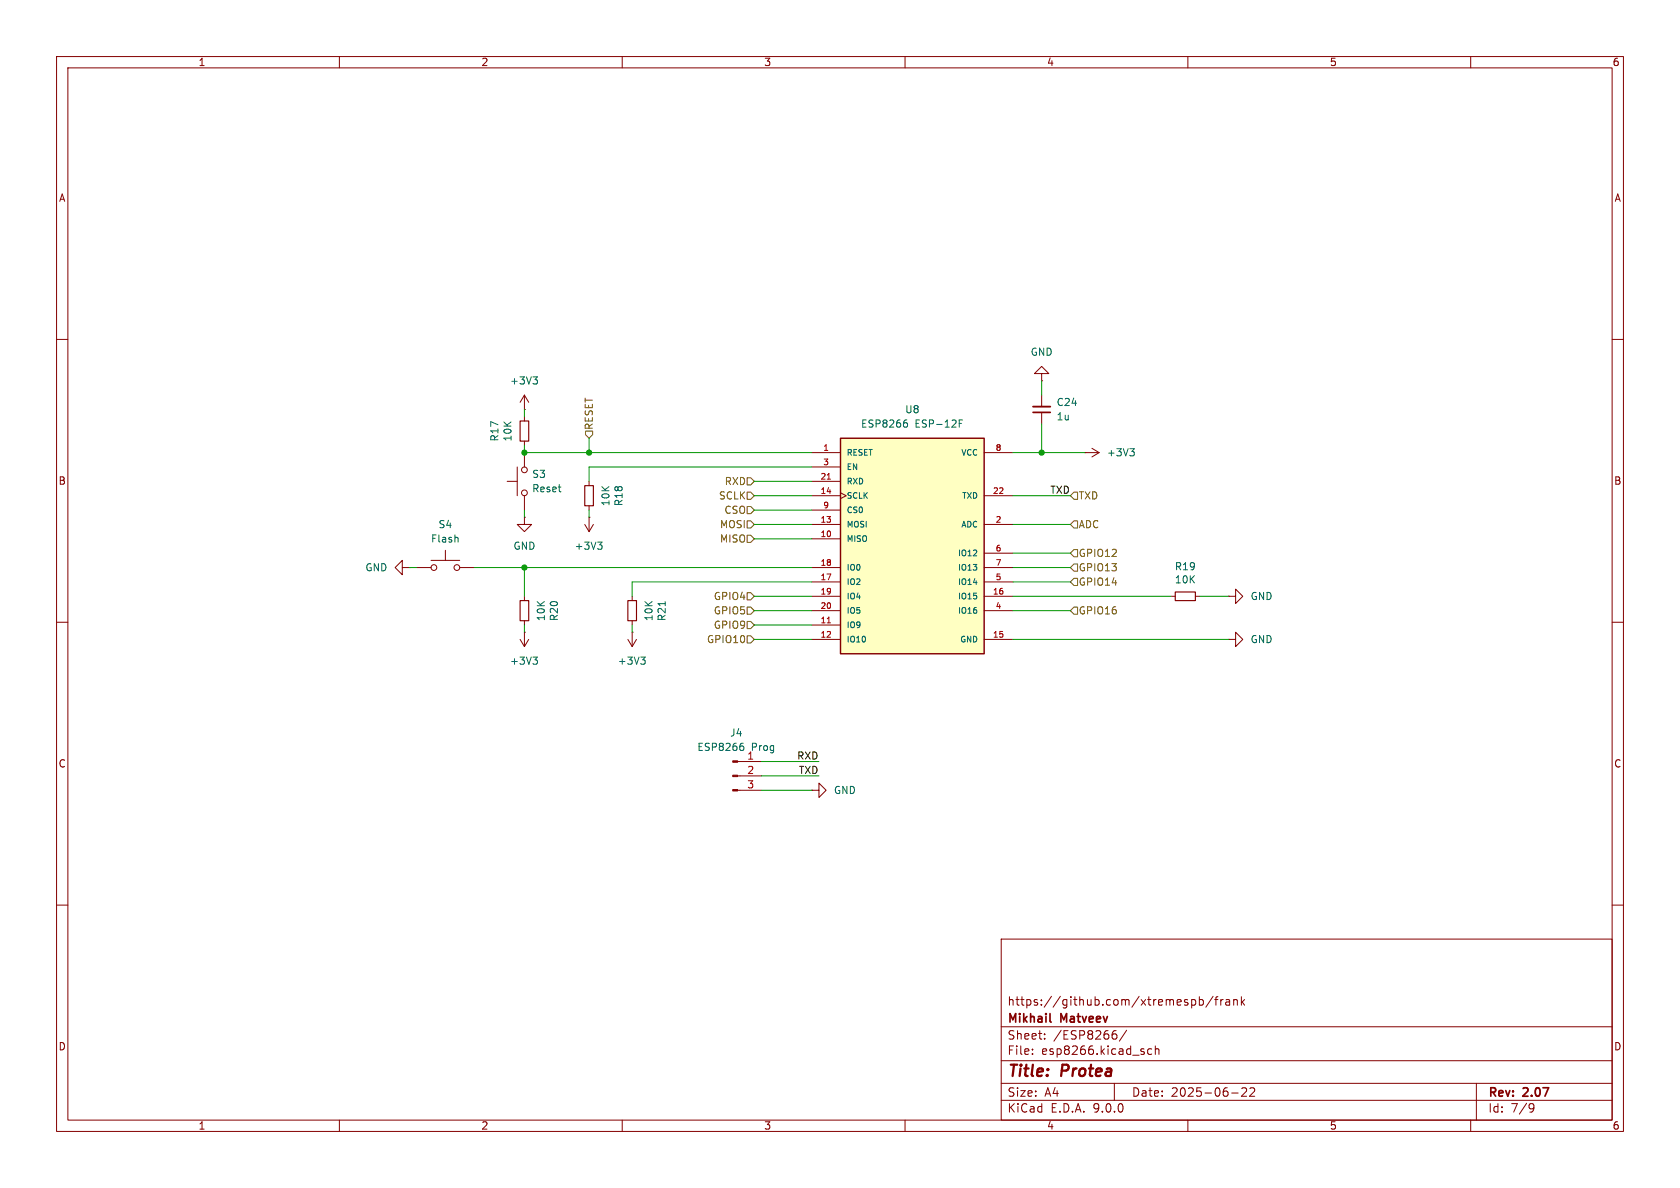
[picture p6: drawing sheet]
<svg xmlns="http://www.w3.org/2000/svg" width="297mm" height="210mm" viewBox="0 0 297 210" stroke-linecap="round" stroke-linejoin="round" font-family="sans-serif">
<g fill="none" stroke="#840000" stroke-width=".18">
<path d="M10 10h277v190h-277zM12 12h273v186h-273zM60 10v2M110 10v2M160 10v2M210 10v2M260 10v2M10 60h2M285 60h2M10 110h2M285 110h2M10 160h2"/>
<path d="M177 166h108v32h-108zM210.7 176.8l.4-.1 .3 .3v.4l-.2 .2h-.5M212 176.8l.5-.1 .2 .3v.4l-.1 .2h-.6M212 176.2v1.5M214.5 176.1l-1.3 2M214.7 176.7h.6M215.3 176.2l-.3 .2v1.3M215.8 176.7v1M216.2 176.7l-.2 .1-.2 .2M216.7 176.8h.6l.1 .9M217.4 177.1h-.5a.29 .29 0 0 0-.2 .3 .29 .29 0 0 0 .2 .3l.5-.1M218.1 176.8l.2-.1 .4 .1v.9"/>
<path d="M218.1 176.7v1M219.5 176.2v1.5M219.6 177.1l.4 .6M220 176.7l-.5 .6M285 160h2M60 198v2M110 198v2M160 198v2M177 194.5h108M177 191.5h108M177 187.5h108M177 181.5h108"/>
<path d="M182.5 186.3v.1M182.5 185.5v.1M184.7 183.6v.1M184.7 182.8v.1M196.9 182.8h.4l.2 .3-.1 .5-.5 .1M197 191.5v3M197.3 182.2l-.4 .1M199.2 182.1l-1.3 2M203.6 185.5l-.4-.1-.3 .3v.4l.1 .2h.6M204.2 185.5l.3-.1 .3 .1 .1 .9M204.2 184.9v1.5M210 198v2"/>
<path d="M217.7 193.2h1.2M219.5 192.4l.6-.1 .2 .1 .1 .3-.9 1.1h.9M221 192.4l.5-.1 .2 .1 .1 .3-.9 1.1h.9M260 198v2M261 191.5v6.5M270.6 195.1l.5 .1a.99 .99 0 0 1-.4 1.4h-.2M271.2 195.7l-.3 .3h-.3"/>
</g>
<path d="M185.6 180.5l.2 .2" fill="none" stroke="#840000" stroke-width=".3"/>
<path d="M148.6 77.5h25.4v38.1h-25.4z" fill="#ffffc2"/>
<path d="M148.6 77.5h25.4v38.1h-25.4z" fill="none" stroke="#840000" stroke-width=".25"/>
<g fill="none" stroke="#840000" stroke-width=".18">
<path d="M92.7 72.4h.1M92.7 69.9l-.8 1.2M92.7 69.9l.8 1.2M92.7 69.9v2.5M92.7 73.7v.7M92.7 78v.7M184.1 66h1.3l-1.3-1.2-1.2 1.2h1.2v1.3M184.1 67.3h.1M184.1 69.9v2M184.1 72.9v2M193 79.2l1.3 .8M76.2 99.1h5.1"/>
<path d="M78.7 97.3v1.8M89.7 85.1h1.7M91.4 82.6v5M92.7 91.4v1.3h1.3l-1.3 1.3-1.3-1.3h1.3M92.7 91.4h.1M92.7 80v2.6M92.7 87.6v2.6M103.4 92.7l.7 1.3M104.1 91.4h.1M104.1 85.1v.8M104.1 89.4v.8M104.1 91.4v2.6"/>
<path d="M104.9 92.7l-.8 1.3M143.5 80h5.1M143.5 82.6h5.1M143.5 85.1h5.1M143.5 87.6h5.1M143.5 90.2h5.1M143.5 92.7h5.1M143.5 95.3h5.1M148.6 87.1l1 .5-1 .5M174 80h5.1M174 87.6h5.1M174 92.7h5.1"/>
<path d="M174 97.8h5.1M191.8 80h.1M191.8 80h2.5M194.3 80l-1.3 .8M71.1 100.3v-1.2l-1.3 1.2 1.3 1.3v-1.3h1.3M72.4 100.3h.1M73.7 100.3h2.5M81.3 100.3h2.5M91.9 113l.8 1.3M92.7 111.8h.1M92.7 105.4v.8M92.7 109.7v.8"/>
<path d="M92.7 111.8v2.5M93.5 113l-.8 1.3M111 113l.8 1.3M111.8 111.8h.1M111.8 105.4v.8M111.8 109.7v.8M111.8 111.8v2.5M112.5 113l-.7 1.3M143.5 100.3h5.1M143.5 102.9h5.1M143.5 105.4h5.1M143.5 108h5.1"/>
<path d="M143.5 110.5h5.1M143.5 113h5.1M174 100.3h5.1M174 102.9h5.1M174 105.4h5.1M174 108h5.1M174 113h5.1M207 105.4h.8M211.3 105.4h.8M217.2 105.4h1.2v-1.3l1.3 1.3-1.3 1.3v-1.3M217.2 105.4h.1M217.2 113h1.2v-1.2l1.3 1.2-1.3 1.3v-1.3"/>
<path d="M217.2 113h.1M130.4 134.6h4.2M130.4 137.2h4.2M130.4 139.7h4.2M143.5 139.7h1.3v-1.3l1.2 1.3-1.2 1.3v-1.3M143.5 139.7h.1"/>
<circle cx="92.7" cy="87.1" r=".51"/>
<circle cx="92.7" cy="83.1" r=".51"/>
<circle cx="76.7" cy="100.3" r=".51"/>
<circle cx="80.8" cy="100.3" r=".51"/>
</g>
<path d="M146.2 84.7h.6M146.2 110.1h.6" fill="none" stroke="#a90000" stroke-width=".18"/>
<g fill="none" stroke="#006464" stroke-width=".18">
<path d="M94.2 66.6h.8l-.4 .5M94.8 67.1l.2 .2v.3l-.2 .3M160 74.7h.2l.2 .3v.4l-.4 .1M160.1 74.2h.2M169.6 74.8h.4M170.2 74.2h-.6v1.3M199.7 79.3h.8l-.4 .5M200.3 79.8l.2 .2v.3l-.2 .3M80.9 95l.1 .8M105.7 95.8h.7l-.4 .5M106.2 96.3l.2 .3v.3l-.2 .2M94.2 116.1h.8l-.4 .5"/>
<path d="M94.8 116.6l.2 .3v.3l-.2 .2M113.3 116.1h.8l-.5 .5M113.8 116.6l.3 .3v.3l-.3 .2M117.6 106.3v.8M131 131.9h.3l.2 .2-.1 .4-.4 .2M131.1 131.4h.3"/>
</g>
<path d="M91.9 74.4h1.6v3.6h-1.6zM103.4 85.9h1.5v3.5h-1.5zM91.9 106.2h1.6v3.5h-1.6zM111 106.2h1.5v3.5h-1.5zM207.8 104.6h3.5v1.6h-3.5z" fill="none" stroke="#840000" stroke-width=".2"/>
<path d="M182.6 72.9h3.1" fill="none" stroke="#840000" stroke-width=".3"/>
<path d="M182.6 71.9h3.1" fill="none" stroke="#840000" stroke-width=".33"/>
<g fill="#840000" stroke="#840000" stroke-width=".18">
<path d="M129.5 134.5h.9v.2h-.9z"/>
<path d="M129.5 137h.9v.3h-.9z"/>
<path d="M129.5 139.6h.9v.2h-.9z"/>
</g>
<g fill="none" stroke="#725600" stroke-width=".18">
<path d="M103.5 76.2h1.3v.6l-.7 .7-.6-.7zM132.1 92.1h.6l.6 .6-.6 .6h-.6zM132.1 84.5h.6l.6 .6-.6 .6h-.6zM132.1 87h.6l.6 .6-.6 .7h-.6zM132.1 89.5h.6l.6 .7-.6 .6h-.6zM132.1 94.6h.6l.6 .7-.6 .6h-.6zM189.2 92.7l.7-.6h.6v1.2h-.6zM189.2 87.6l.7-.6h.6v1.3h-.6zM189.9 97.2h.6v1.2h-.6l-.7-.6zM189.9 99.7h.6v1.3h-.6l-.7-.7zM132.1 104.8h.6l.6 .6-.6 .6h-.6zM132.1 109.9h.6l.6 .6-.6 .6h-.6z"/>
<path d="M132.1 107.3h.6l.6 .7-.6 .6h-.6zM132.1 112.4h.6l.6 .6-.6 .7h-.6zM189.2 102.9l.7-.7h.6v1.3h-.6zM189.9 107.3h.6v1.3h-.6l-.7-.6z"/>
</g>
<g fill="none" stroke="#009600" stroke-width=".18">
<path d="M92.7 78.7v1.3h50.8M92.7 72.4v1.3M104.1 77.5v2.5M184.1 67.3v2.6M184.1 74.9v5.1M92.7 90.2v1.2M104.1 90.2v1.2M133.3 87.6h10.2M133.3 92.7h10.2M133.3 90.2h10.2M133.3 85.1h10.2M133.3 95.3h10.2"/>
<path d="M143.5 82.6h-39.4v2.5M179.1 97.8h10.1M179.1 80h12.7M179.1 87.6h10.1M179.1 92.7h10.1M72.4 100.3h1.3M83.8 100.3h59.7M92.7 100.3v5.1M92.7 110.5v1.3M111.8 110.5v1.3M133.3 113h10.2M133.3 108h10.2"/>
<path d="M133.3 110.5h10.2M133.3 105.4h10.2M143.5 102.9h-31.7v2.5M179.1 113h38.1M179.1 102.9h10.1M179.1 108h10.1M179.1 105.4h27.9M179.1 100.3h10.1M212.1 105.4h5.1M134.6 134.6h10.2M134.6 139.7h8.9M134.6 137.2h10.2"/>
</g>
<g fill="#009600" stroke="#009600" stroke-width=".18">
<circle cx="92.7" cy="100.3" r=".46"/>
<circle cx="184.1" cy="80" r=".46"/>
<circle cx="92.7" cy="80" r=".46"/>
<circle cx="104.1" cy="80" r=".46"/>
</g>
<g font-size="2.8" fill="#840000">
<text x="178" y="190.9">Title:</text>
<text x="187.7" y="190.9">Protea</text>
</g>
<g font-size="2.1" fill="#840000">
<text x="178" y="178">https://github.com/xtremespb/frank</text>
<text x="178" y="184">Sheet:</text>
<text x="178" y="181.2">Mikhail</text>
<text x="186.2" y="184">/ESP8266/</text>
<text x="187.6" y="181.2">Matveev</text>
<text x="178" y="186.7">File:</text>
<text x="184.1" y="186.7">esp8266.kicad_sch</text>
<text x="178" y="196.9">KiCad</text>
<text x="178" y="194.1">Size:</text>
<text x="184.7" y="194.1">A4</text>
<text x="185.7" y="196.9">E.D.A.</text>
<text x="193.3" y="196.9">9.0.0</text>
<text x="200" y="194.1">Date:</text>
<text x="207" y="194.1">2025-06-22</text>
<text x="263" y="194.3">Rev:</text>
<text x="263" y="196.9">Id:</text>
<text x="267.1" y="196.9">7/9</text>
<text x="269.4" y="194.3">2.07</text>
</g>
<g font-size="1.8" fill="#840000">
<text x="35" y="11.9">1</text>
<text x="85" y="11.9">2</text>
<text x="135" y="11.9">3</text>
<text x="185" y="11.9">4</text>
<text x="235" y="11.9">5</text>
<text x="285" y="11.9">6</text>
<text x="10.3" y="35.9">A</text>
<text x="285.3" y="35.9">A</text>
<text x="10.3" y="85.9">B</text>
<text x="285.3" y="85.9">B</text>
<text x="10.3" y="135.9">C</text>
<text x="285.3" y="135.9">C</text>
<text x="10.3" y="185.9">D</text>
<text x="285.3" y="185.9">D</text>
<text x="35" y="199.9">1</text>
<text x="85" y="199.9">2</text>
<text x="135" y="199.9">3</text>
<text x="185" y="199.9">4</text>
<text x="235" y="199.9">5</text>
<text x="285" y="199.9">6</text>
</g>
<g font-size="1.8" fill="#006464">
<text x="182.1" y="63.1">GND</text>
<text x="90.1" y="68.2">+3V3</text>
<text x="186.7" y="72">C24</text>
<text x="152.1" y="75.8">ESP8266</text>
<text x="159.9" y="73.3">U8</text>
<text x="161.8" y="75.8">ESP-12F</text>
<text x="186.7" y="74.5">1u</text>
<text x="88.3" y="78.1" transform="rotate(-90 88.3 78.1)">R17</text>
<text x="90.6" y="78.1" transform="rotate(-90 90.6 78.1)">10K</text>
<text x="195.6" y="80.9">+3V3</text>
<text x="94" y="84.7">S3</text>
<text x="94" y="87.2">Reset</text>
<text x="107.9" y="89.6" transform="rotate(-90 107.9 89.6)">10K</text>
<text x="110.3" y="89.6" transform="rotate(-90 110.3 89.6)">R18</text>
<text x="77.4" y="93.6">S4</text>
<text x="64.5" y="101.2">GND</text>
<text x="76.1" y="96.1">Flash</text>
<text x="90.7" y="97.4">GND</text>
<text x="101.5" y="97.4">+3V3</text>
<text x="207.6" y="101">R19</text>
<text x="207.6" y="103.3">10K</text>
<text x="221" y="106.3">GND</text>
<text x="96.5" y="109.9" transform="rotate(-90 96.5 109.9)">10K</text>
<text x="98.8" y="109.9" transform="rotate(-90 98.8 109.9)">R20</text>
<text x="115.6" y="109.9" transform="rotate(-90 115.6 109.9)">10K</text>
<text x="117.9" y="109.9" transform="rotate(-90 117.9 109.9)">R21</text>
<text x="221" y="113.9">GND</text>
<text x="90.1" y="117.7">+3V3</text>
<text x="109.1" y="117.7">+3V3</text>
<text x="129" y="130.4">J4</text>
<text x="123.2" y="132.9">ESP8266</text>
<text x="132.8" y="132.9">Prog</text>
<text x="147.3" y="140.6">GND</text>
</g>
<g font-size="1.8" fill="#725600">
<text x="105" y="76.1" transform="rotate(-90 105 76.1)">RESET</text>
<text x="127" y="88.5">SCLK</text>
<text x="128" y="86">RXD</text>
<text x="190.6" y="88.5">TXD</text>
<text x="127.2" y="93.6">MOSI</text>
<text x="128" y="91">CSO</text>
<text x="190.6" y="93.6">ADC</text>
<text x="127.2" y="96.1">MISO</text>
<text x="190.6" y="98.7">GPIO12</text>
<text x="190.6" y="101.2">GPIO13</text>
<text x="126.1" y="106.3">GPIO4</text>
<text x="190.6" y="103.7">GPIO14</text>
<text x="124.9" y="113.9">GPIO10</text>
<text x="126.1" y="111.4">GPIO9</text>
<text x="126.1" y="108.8">GPIO5</text>
<text x="190.6" y="108.8">GPIO16</text>
</g>
<g font-size="1.8" fill="#0f0f0f">
<text x="185.6" y="87.4">TXD</text>
<text x="140.8" y="134.4">RXD</text>
<text x="141.1" y="136.9">TXD</text>
</g>
<g font-size="1.8" fill="#a90000">
<text x="132" y="134.4">1</text>
<text x="132" y="136.9">2</text>
<text x="132" y="139.4">3</text>
</g>
<g font-size="1.4" fill="#a90000">
<text x="145.4" y="79.8">1</text>
<text x="145.4" y="82.3">3</text>
<text x="175.9" y="79.8">8</text>
<text x="145" y="84.8">21</text>
<text x="145" y="87.4">14</text>
<text x="145.4" y="89.9">9</text>
<text x="175.4" y="87.4">22</text>
<text x="145" y="92.5">13</text>
<text x="145" y="95">10</text>
<text x="175.9" y="92.5">2</text>
<text x="145" y="100.1">18</text>
<text x="175.9" y="97.5">6</text>
<text x="175.9" y="100.1">7</text>
<text x="145" y="102.6">17</text>
<text x="145" y="105.2">19</text>
<text x="145" y="107.7">20</text>
<text x="175.4" y="105.2">16</text>
<text x="175.9" y="102.6">5</text>
<text x="175.9" y="107.7">4</text>
<text x="145" y="110.2">11</text>
<text x="145" y="112.8">12</text>
<text x="175.4" y="112.8">15</text>
</g>
<g font-size="1.4" fill="#006464">
<text x="149.6" y="80.7">RESET</text>
<text x="149.6" y="83.3">EN</text>
<text x="169.8" y="80.7">VCC</text>
<text x="149.6" y="85.8">RXD</text>
<text x="149.6" y="88.4">SCLK</text>
<text x="170" y="88.4">TXD</text>
<text x="149.6" y="90.9">CS0</text>
<text x="149.6" y="93.4">MOSI</text>
<text x="149.6" y="96">MISO</text>
<text x="169.8" y="93.4">ADC</text>
<text x="149.6" y="101.1">IO0</text>
<text x="169.2" y="98.5">IO12</text>
<text x="169.2" y="101.1">IO13</text>
<text x="149.6" y="103.6">IO2</text>
<text x="149.6" y="106.1">IO4</text>
<text x="169.2" y="103.6">IO14</text>
<text x="169.2" y="106.1">IO15</text>
<text x="149.6" y="108.7">IO5</text>
<text x="149.6" y="111.2">IO9</text>
<text x="149.6" y="113.8">IO10</text>
<text x="169.2" y="108.7">IO16</text>
<text x="169.6" y="113.8">GND</text>
</g>
</svg>
